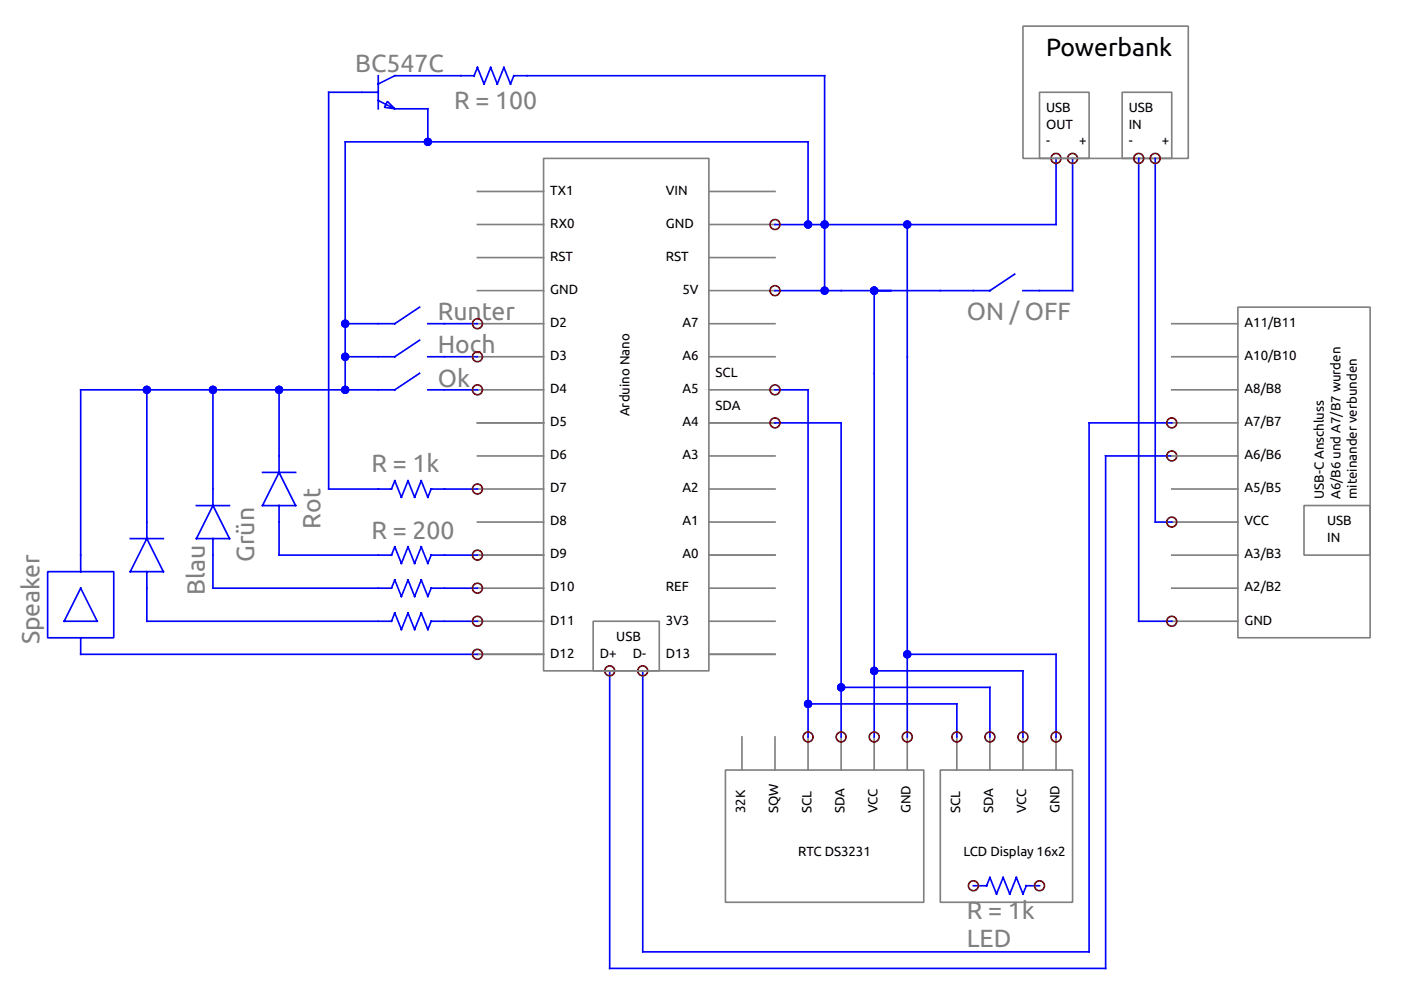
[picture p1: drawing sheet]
<svg xmlns="http://www.w3.org/2000/svg" width="297mm" height="210mm" viewBox="0 0 297 210" stroke-linecap="round" stroke-linejoin="round" font-family="sans-serif">
<g fill="#808080">
<path d="M149.2 82.6l2.2 .1z"/>
<path d="M150.3 81.6v2.1z"/>
</g>
<g fill="none" stroke="#00f" stroke-width=".35">
<path d="M80.2 19.6h-10.5v84.1h13.3l.7-1.8 1.4 3.5 1.4-3.5 1.4 3.5 1.4-3.5 1.4 3.5 .7-1.7h9.8M80.2 17.8l3.5-1.7h16.8l.7-1.8 1.4 3.5 1.4-3.5 1.4 3.5 1.4-3.5 1.4 3.5 .7-1.7h65.9v45.5M80.2 16.1v7M80.2 21.3l3.5 1.8h7v7M82.1 21.5l1.6 1.6-2.2-.3zM223.9 33.6v14h-59.6M227.4 33.6v28h-10.5M241.4 33.6v98.1h7M244.9 33.6v77.1h3.5M171.3 47.6v-17.5h-98.1v52.6M192.4 47.6v108.7M215.1 58.1l-5.2 3.5h-45.6"/>
<path d="M89 79.1l-5.3 3.6h-66.6v38.5M89 72.1l-5.3 3.5h-10.5M89 65.1l-5.3 3.5h-10.5M90.7 75.6h10.5M90.7 68.6h10.5M185.3 61.6v94.7M31.1 82.7v31.5M45.1 82.7v24.5M59.2 82.7v17.5M90.7 82.7h10.5M164.3 82.7h7v73.6M164.3 89.7h14v66.6"/>
<path d="M248.4 96.7h-14v108.6h-105.1v-63.1M248.4 89.7h-17.5v112.1h-94.6v-59.6M27.6 114.2h7M31.1 114.2l3.5 7h-7zM41.6 107.2h7.1M45.1 114.2v10.5h37.9l.7-1.7 1.4 3.5 1.4-3.5 1.4 3.5 1.4-3.5 1.4 3.5 .7-1.8h9.8M45.1 107.2l3.6 7h-7.1zM55.7 100.2h7M59.2 107.2v10.5h23.8l.7-1.8 1.4 3.6 1.4-3.6 1.4 3.6 1.4-3.6 1.4 3.6 .7-1.8h9.8M59.2 100.2l3.5 7h-7zM10.1 121.2h14v14h-14zM17.1 124.7l3.5 7h-7z"/>
<path d="M17.1 135.2v3.5h84.1M31.1 121.2v10.5h51.9l.7-1.7 1.4 3.5 1.4-3.5 1.4 3.5 1.4-3.5 1.4 3.5 .7-1.8h9.8M192.4 138.7h31.5v17.6M171.3 149.2h31.6v7.1M178.3 145.7h31.6v10.6M185.3 142.2h31.6v14.1M206.4 187.8h2.8l.7-1.8 1.4 3.6 1.4-3.6 1.4 3.6 1.4-3.6 1.4 3.6 .7-1.8h2.8"/>
</g>
<g fill="none" stroke="#800000" stroke-width=".35">
<circle cx="223.9" cy="33.6" r="1.05"/>
<circle cx="227.4" cy="33.6" r="1.05"/>
<circle cx="241.4" cy="33.6" r="1.05"/>
<circle cx="244.9" cy="33.6" r="1.05"/>
<circle cx="164.3" cy="47.6" r="1.05"/>
<circle cx="101.2" cy="75.6" r="1.05"/>
<circle cx="101.2" cy="68.6" r="1.05"/>
<circle cx="164.3" cy="61.6" r="1.05"/>
<circle cx="101.2" cy="82.7" r="1.05"/>
<circle cx="164.3" cy="89.7" r="1.05"/>
<circle cx="164.3" cy="82.7" r="1.05"/>
<circle cx="248.4" cy="96.7" r="1.05"/>
<circle cx="248.4" cy="89.7" r="1.05"/>
<circle cx="101.2" cy="103.7" r="1.05"/>
<circle cx="101.2" cy="117.7" r="1.05"/>
<circle cx="248.4" cy="110.7" r="1.05"/>
<circle cx="101.2" cy="138.7" r="1.05"/>
<circle cx="101.2" cy="124.7" r="1.05"/>
<circle cx="101.2" cy="131.7" r="1.05"/>
<circle cx="248.4" cy="131.7" r="1.05"/>
<circle cx="129.3" cy="142.2" r="1.05"/>
<circle cx="136.3" cy="142.2" r="1.05"/>
<circle cx="171.3" cy="156.3" r="1.05"/>
<circle cx="178.3" cy="156.3" r="1.05"/>
<circle cx="185.3" cy="156.3" r="1.05"/>
<circle cx="192.4" cy="156.3" r="1.05"/>
<circle cx="202.9" cy="156.3" r="1.05"/>
<circle cx="209.9" cy="156.3" r="1.05"/>
<circle cx="216.9" cy="156.3" r="1.05"/>
<circle cx="223.9" cy="156.3" r="1.05"/>
<circle cx="206.4" cy="187.8" r="1.05"/>
<circle cx="220.4" cy="187.8" r="1.05"/>
</g>
<g fill="none" stroke="#808080" stroke-width=".35">
<path d="M216.9 5.5h35v28.1h-35zM220.4 19.6h10.5v14h-10.5zM237.9 19.6h10.5v14h-10.5zM115.2 33.6h35.1v108.6h-35.1zM101.2 54.6h14M101.2 47.6h14M101.2 40.6h14M150.3 54.6h14M150.3 47.6h14M150.3 40.6h14M101.2 61.6h14M101.2 75.6h14"/>
<path d="M101.2 68.6h14M150.3 61.6h14M150.3 75.6h14M150.3 68.6h14M248.4 75.6h14.1M248.4 68.6h14.1M262.5 65.1h28v70.1h-28zM101.2 89.7h14M101.2 82.7h14M101.2 96.7h14M150.3 89.7h14M150.3 82.7h14"/>
<path d="M150.3 96.7h14M248.4 89.7h14.1M248.4 82.7h14.1M248.4 96.7h14.1M101.2 110.7h14M101.2 117.7h14M101.2 103.7h14M150.3 110.7h14M150.3 117.7h14M150.3 103.7h14M248.4 110.7h14.1M248.4 117.7h14.1"/>
<path d="M248.4 103.7h14.1M276.5 107.2h14v10.5h-14zM101.2 131.7h14M101.2 124.7h14M101.2 138.7h14M125.8 131.7h14v10.5h-14zM150.3 131.7h14M150.3 124.7h14M150.3 138.7h14M248.4 131.7h14.1M248.4 124.7h14.1M157.3 156.3v7"/>
<path d="M164.3 156.3v7M171.3 156.3v7M178.3 156.3v7M185.3 156.3v7M192.4 156.3v7M202.9 156.3v7M209.9 156.3v7M216.9 156.3v7M223.9 156.3v7M153.8 163.3h42.1v28h-42.1zM199.4 163.3h28v28h-28z"/>
</g>
<g fill="#00f" stroke="#00f" stroke-width=".35">
<circle cx="73.2" cy="68.6" r=".7"/>
<circle cx="73.2" cy="75.6" r=".7"/>
<circle cx="73.2" cy="82.7" r=".7"/>
<circle cx="171.3" cy="47.6" r=".7"/>
<circle cx="90.7" cy="30.1" r=".7"/>
<circle cx="174.8" cy="47.6" r=".7"/>
<circle cx="192.4" cy="47.6" r=".7"/>
<circle cx="185.3" cy="61.6" r=".7"/>
<circle cx="174.8" cy="61.6" r=".7"/>
<circle cx="171.3" cy="149.2" r=".7"/>
<circle cx="178.3" cy="145.7" r=".7"/>
<circle cx="185.3" cy="142.2" r=".7"/>
<circle cx="192.4" cy="138.7" r=".7"/>
<circle cx="59.2" cy="82.7" r=".7"/>
<circle cx="45.1" cy="82.7" r=".7"/>
<circle cx="31.1" cy="82.7" r=".7"/>
</g>
<text font-size="5.3" x="221.8" y="11.9">Powerbank</text>
<g font-size="5.3" fill="#808080">
<text x="75.3" y="15.4">BC547C</text>
<text x="96.3" y="23.1">R = 100</text>
<text x="92.8" y="67.9">Runter</text>
<text x="205" y="67.9">ON / OFF</text>
<text x="92.8" y="74.9">Hoch</text>
<text x="92.8" y="82">Ok</text>
<text x="78.8" y="100.2">R = 1k</text>
<text x="67.9" y="112.1" transform="rotate(-90 67.9 112.1)">Rot</text>
<text x="53.9" y="119.1" transform="rotate(-90 53.9 119.1)">Grün</text>
<text x="78.8" y="114.2">R = 200</text>
<text x="43.4" y="126.1" transform="rotate(-90 43.4 126.1)">Blau</text>
<text x="8.3" y="136.6" transform="rotate(-90 8.3 136.6)">Speaker</text>
<text x="205" y="194.8">R = 1k</text>
<text x="205" y="200.8">LED</text>
</g>
<g font-size="2.8">
<text x="221.8" y="23.8">USB</text>
<text x="239.3" y="23.8">USB</text>
<text x="221.8" y="27.3">OUT</text>
<text x="239.3" y="27.3">IN</text>
<text x="221.8" y="30.8">-</text>
<text x="228.8" y="30.8">+</text>
<text x="239.3" y="30.8">-</text>
<text x="246.3" y="30.8">+</text>
<text x="116.6" y="41.3">TX1</text>
<text x="141.2" y="41.3">VIN</text>
<text x="116.6" y="48.3">RX0</text>
<text x="141.2" y="48.3">GND</text>
<text x="116.6" y="55.3">RST</text>
<text x="141.2" y="55.3">RST</text>
<text x="116.6" y="62.3">GND</text>
<text x="144.7" y="62.3">5V</text>
<text x="116.6" y="69.3">D2</text>
<text x="144.7" y="69.3">A7</text>
<text x="263.9" y="69.3">A11/B11</text>
<text x="116.6" y="76.3">D3</text>
<text x="144.7" y="76.3">A6</text>
<text x="263.9" y="76.3">A10/B10</text>
<text x="116.6" y="83.4">D4</text>
<text x="144.7" y="83.4">A5</text>
<text x="151.7" y="79.8">SCL</text>
<text x="263.9" y="83.4">A8/B8</text>
<text x="133.5" y="88.3" transform="rotate(-90 133.5 88.3)">Arduino Nano</text>
<text x="151.7" y="86.9">SDA</text>
<text x="116.6" y="90.4">D5</text>
<text x="144.7" y="90.4">A4</text>
<text x="263.9" y="90.4">A7/B7</text>
<text x="116.6" y="97.4">D6</text>
<text x="144.7" y="97.4">A3</text>
<text x="263.9" y="97.4">A6/B6</text>
<text x="116.6" y="104.4">D7</text>
<text x="144.7" y="104.4">A2</text>
<text x="263.9" y="104.4">A5/B5</text>
<text x="280.7" y="105.8" transform="rotate(-90 280.7 105.8)">USB-C Anschluss</text>
<text x="284.2" y="105.8" transform="rotate(-90 284.2 105.8)">A6/B6 und A7/B7 wurden</text>
<text x="287.7" y="105.8" transform="rotate(-90 287.7 105.8)">miteinander verbunden</text>
<text x="116.6" y="111.4">D8</text>
<text x="144.7" y="111.4">A1</text>
<text x="263.9" y="111.4">VCC</text>
<text x="281.4" y="111.4">USB</text>
<text x="116.6" y="118.4">D9</text>
<text x="144.7" y="118.4">A0</text>
<text x="263.9" y="118.4">A3/B3</text>
<text x="281.4" y="114.9">IN</text>
<text x="116.6" y="125.4">D10</text>
<text x="141.2" y="125.4">REF</text>
<text x="263.9" y="125.4">A2/B2</text>
<text x="116.6" y="132.4">D11</text>
<text x="130.7" y="135.9">USB</text>
<text x="141.2" y="132.4">3V3</text>
<text x="263.9" y="132.4">GND</text>
<text x="116.6" y="139.4">D12</text>
<text x="127.2" y="139.4">D+</text>
<text x="134.2" y="139.4">D-</text>
<text x="141.2" y="139.4">D13</text>
<text x="158" y="172.4" transform="rotate(-90 158 172.4)">32K</text>
<text x="165" y="172.4" transform="rotate(-90 165 172.4)">SQW</text>
<text x="172" y="172.4" transform="rotate(-90 172 172.4)">SCL</text>
<text x="179" y="172.4" transform="rotate(-90 179 172.4)">SDA</text>
<text x="186" y="172.4" transform="rotate(-90 186 172.4)">VCC</text>
<text x="193.1" y="172.4" transform="rotate(-90 193.1 172.4)">GND</text>
<text x="203.6" y="172.4" transform="rotate(-90 203.6 172.4)">SCL</text>
<text x="210.6" y="172.4" transform="rotate(-90 210.6 172.4)">SDA</text>
<text x="217.6" y="172.4" transform="rotate(-90 217.6 172.4)">VCC</text>
<text x="224.6" y="172.4" transform="rotate(-90 224.6 172.4)">GND</text>
<text x="169.2" y="181.5">RTC DS3231</text>
<text x="204.3" y="181.5">LCD Display 16x2</text>
</g>
</svg>
